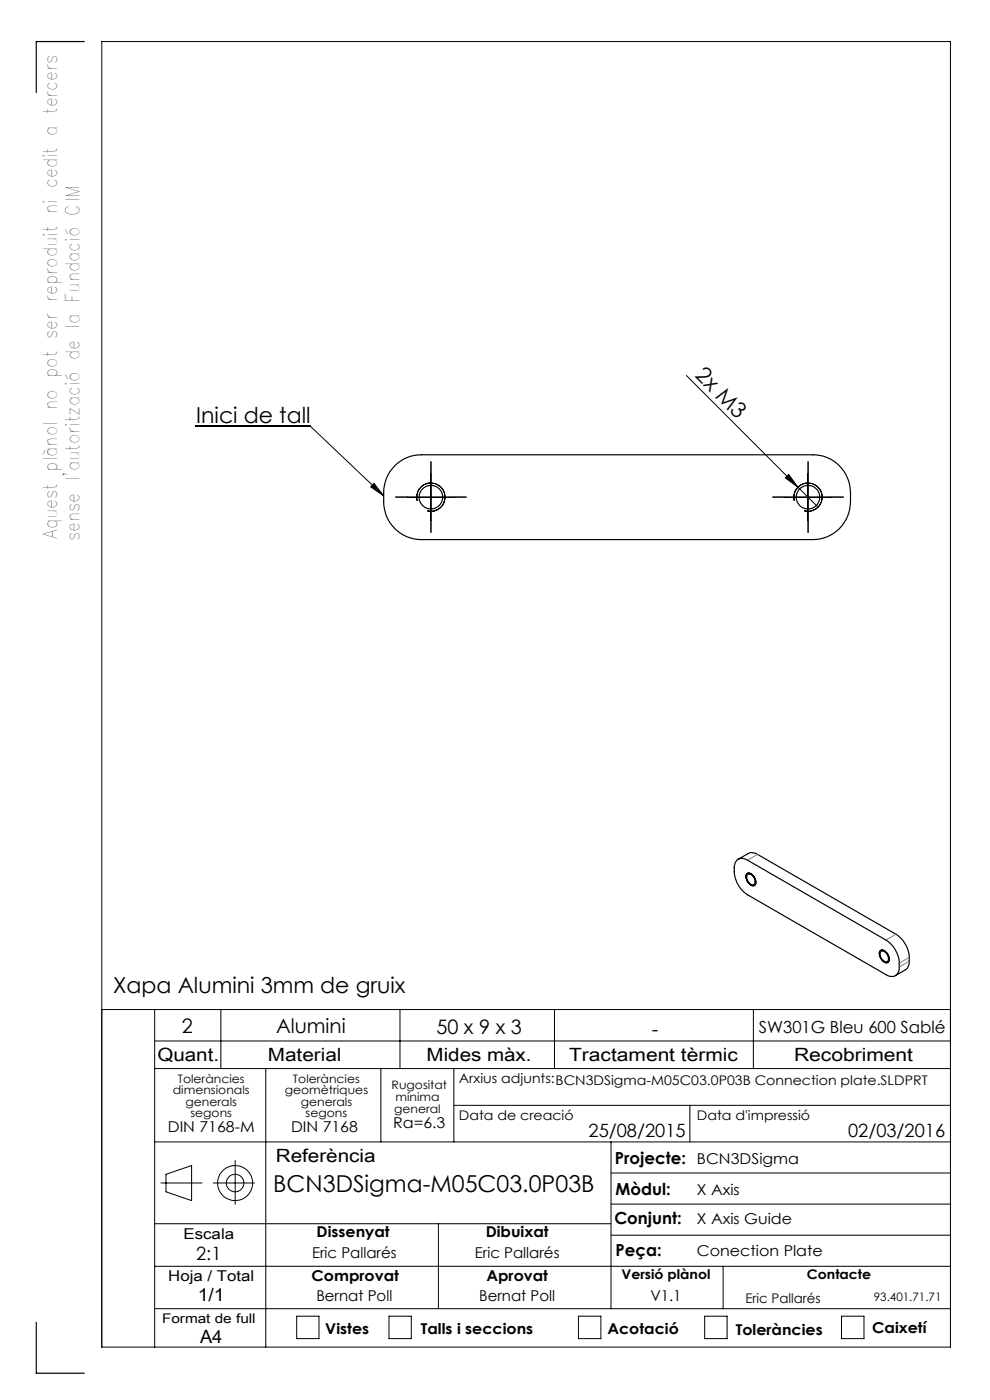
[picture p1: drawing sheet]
<svg xmlns="http://www.w3.org/2000/svg" width="210mm" height="297mm" viewBox="0 0 210 297" stroke-linecap="round" stroke-linejoin="round" font-family="sans-serif">
<g fill="none" stroke="#000" stroke-width=".21">
<path d="M145.6 79.7l23.7 23.7M41.6 90.4h24.2l15.6 14.8M79.3 102.5l2.1 2.7-2.8-1.9zM86.4 105.5h10M88.5 106.3a2.99 2.99 0 0 1 2.6-3.8 2.99 2.99 0 0 1 3.3 3.2 2.99 2.99 0 0 1-3.8 2.7M91.4 100.5v10M166.4 105.5h10M167.3 100.6l2 2.8-2.7-2zM168.5 106.3a3 3 0 0 1 2.6-3.8 3 3 0 0 1 3.3 3.2 3 3 0 0 1-3.8 2.7M169.3 103.4l4.2 4.2M171.4 100.5v10M158.4 185.4a1.29 1.29 0 0 1 1.8 1.1l.1 .3a.78 .78 0 0 1-.3 1.1 .78 .78 0 0 1-1.1-.4l-.6-1.2z"/>
<path d="M21.6 214.2h180M32.8 214.2v71.6M46.8 214.2v12.5M84.8 214.2v12.5M117.6 214.2v12.5M159.8 214.2v12.5M186.7 201.7a1.35 1.35 0 0 1 1.8 1.1l.1 .3a.78 .78 0 0 1-.3 1.1 .78 .78 0 0 1-1.1-.4 1.72 1.72 0 0 1-.5-2.1zM32.8 220.8h168.8M32.8 226.7h168.8M56.4 226.7v59.1M80.8 226.7v15.5M96.3 226.7v15.5"/>
<path d="M96.3 234.5h105.3M146.3 234.5v7.7M32.8 259.6h96.8M32.8 242.2h168.8M34.1 251h8.8M35.2 249.1l5.4-1.8v7.4l-5.4-1.9zM45.3 251h8.7M49.9 246.2v9.3M93 259.6v18M129.6 242.2v35.4M129.6 255.4h72M129.6 248.8h72"/>
<path d="M32.8 277.6h168.8M32.8 268.6h168.8M62.9 279.2h4.8v4.8h-4.8zM82.5 279.2h4.7v4.8h-4.7zM122.7 279.2h4.8v4.8h-4.8zM129.6 262h72M149.5 279.2h4.7v4.8h-4.7zM153.4 268.6v9M178.5 279.2h4.8v4.8h-4.8zM21.6 285.8h180v-277h-180v277"/>
<circle cx="49.9" cy="251" r="3.7"/>
<circle cx="49.9" cy="251" r="1.86"/>
</g>
<g fill="none" stroke="#000" stroke-width=".25">
<path d="M17.9 8.8h-10.2v10.8M83.7 98.8a7.9 7.9 0 0 1 5.7-2.3h83a8 8 0 0 1 8 8 9.1 9.1 0 0 1-2.4 7.6 7.9 7.9 0 0 1-5.6 2.4h-83a8 8 0 0 1-8-8 9 9 0 0 1 2.3-7.7zM156.4 182.4a1.83 1.83 0 0 1 2.2 .1l29.3 16.9a6 6 0 0 1 2.5 7.1 1.65 1.65 0 0 1-2.5 .3l-29.3-17a6.1 6.1 0 0 1-2.5-7zM156.6 182.3l2.1-1.2a2.03 2.03 0 0 1 2 .2l29.3 16.9a6.1 6.1 0 0 1 2.5 7.1l-.3 .3-2.3 1.4M158.6 185.6a1.12 1.12 0 0 1 1.5 .9 .69 .69 0 0 1 .1 .8 .69 .69 0 0 1-.7 .4 1.66 1.66 0 0 1-.9-2.1zM186.8 201.9a1.33 1.33 0 0 1 1.7 1.5 .59 .59 0 0 1-.5 .7 .59 .59 0 0 1-.7-.4 1.58 1.58 0 0 1-.5-1.8zM7.7 280.5v10.8h10.2"/>
<circle cx="91.4" cy="105.5" r="2.5"/>
<circle cx="171.4" cy="105.5" r="2.49"/>
</g>
<path d="M86.4 105.5h-2.5M91.4 100.5v-2.5M91.4 110.5v2.5M96.4 105.5h2.5M166.4 105.5h-2.5M171.4 100.5v-2.5M171.4 110.5v2.5M176.4 105.5h2.5" fill="none" stroke="#000" stroke-width=".21" stroke-dasharray="15.2 1.3 1.3 1.3"/>
<path d="M79.3 102.5l2.1 2.7-2.8-1.9zM167.3 100.6l2 2.8-2.7-2z" fill="#000"/>
<path d="M160.7 181.2l-2.1 1.3M187.9 199.4l2.2-1.2M190.8 205.1l2.1-1.2M192.9 203.1l-2.1 1.2" fill="none" stroke="#808080" stroke-width=".21" stroke-dasharray="6.3 1.3 1.3 1.3 1.3 1.3"/>
<text font-size="4.9" x="58" y="253">BCN3DSigma-M05C03.0P03B</text>
<g font-size="4.7">
<text x="147.2" y="79.9" transform="rotate(45 147.2 79.9)">2x M3</text>
<text x="41.6" y="89.7">Inici de tall</text>
<text x="24" y="210.6">Xapa Alumini 3mm de gruix</text>
</g>
<g font-size="4.2">
<text x="38.6" y="219">2</text>
<text x="58.6" y="219.2">Alumini</text>
<text x="92.6" y="219.4">50 x 9 x 3</text>
<text x="138.3" y="219.7">-</text>
</g>
<g font-size="4">
<text x="12.2" y="114.4" transform="rotate(-90 12.2 114.4)">Aquest plànol no pot ser reproduit ni cedit a tercers</text>
<text x="16.9" y="114.8" transform="rotate(-90 16.9 114.8)">sense l'autorització de la Fundació CIM</text>
</g>
<g font-size="3.9">
<text x="33.4" y="225">Quant.</text>
<text x="56.8" y="225">Material</text>
<text x="90.5" y="225">Mides màx.</text>
<text x="120.7" y="225">Tractament tèrmic</text>
<text x="168.4" y="225">Recobriment</text>
<text x="124.8" y="241.3">25/08/2015</text>
<text x="179.9" y="241.3">02/03/2016</text>
<text x="58.5" y="246.5">Referència</text>
<text x="41.6" y="267.2">2:1</text>
<text x="41.9" y="276.1">1/1</text>
<text x="42.4" y="284.9">A4</text>
</g>
<g font-size="3.5">
<text x="161" y="219.2">SW301G Bleu 600 Sablé</text>
<text x="130.5" y="246.8">Projecte:</text>
<text x="130.6" y="253.4">Mòdul:</text>
<text x="130.3" y="259.8">Conjunt:</text>
<text x="130.6" y="266.4">Peça:</text>
</g>
<g font-size="3.2">
<text x="83.4" y="239.3">Ra=6.3</text>
<text x="35.6" y="240.1">DIN 7168-M</text>
<text x="61.7" y="240.1">DIN 7168</text>
<text x="147.8" y="246.8">BCN3DSigma</text>
<text x="147.8" y="253.4">X Axis</text>
<text x="38.9" y="262.9">Escala</text>
<text x="67.2" y="262.5">Dissenyat</text>
<text x="103" y="262.5">Dibuixat</text>
<text x="147.8" y="259.8">X Axis Guide</text>
<text x="66.2" y="266.8">Eric Pallarés</text>
<text x="100.7" y="266.8">Eric Pallarés</text>
<text x="147.8" y="266.4">Conection Plate</text>
<text x="35.7" y="271.7">Hoja / Total</text>
<text x="66.1" y="271.7">Comprovat</text>
<text x="103.2" y="271.7">Aprovat</text>
<text x="67.1" y="276.1">Bernat Poll</text>
<text x="101.6" y="276.1">Bernat Poll</text>
<text x="138" y="276.1">V1.1</text>
<text x="69" y="283.1">Vistes</text>
<text x="89.3" y="283.1">Talls i seccions</text>
<text x="128.8" y="283.1">Acotació</text>
<text x="156.1" y="283.2">Toleràncies</text>
<text x="185" y="282.8">Caixetí</text>
</g>
<g font-size="2.8">
<text x="97.3" y="229.6">Arxius adjunts:BCN3DSigma-M05C03.0P03B Connection plate.SLDPRT</text>
<text x="97.3" y="237.7">Data de creació</text>
<text x="147.8" y="237.7">Data d'impressió</text>
<text x="131.8" y="271.4">Versió plànol</text>
<text x="171.2" y="271.4">Contacte</text>
<text x="34.4" y="280.7">Format de full</text>
<text x="158.1" y="276.3">Eric Pallarés</text>
</g>
<g font-size="2.5">
<text x="36.7" y="232.1">dimensionals</text>
<text x="37.7" y="229.6">Toleràncies</text>
<text x="60.4" y="232.1">geomètriques</text>
<text x="62.1" y="229.6">Toleràncies</text>
<text x="83.1" y="231">Rugositat</text>
<text x="83.9" y="233.5">mínima</text>
<text x="39.4" y="234.6">generals</text>
<text x="40.4" y="237.1">segons</text>
<text x="63.8" y="234.6">generals</text>
<text x="64.8" y="237.1">segons</text>
<text x="83.6" y="236.2">general</text>
<text x="185.4" y="276.1">93.401.71.71</text>
</g>
</svg>
